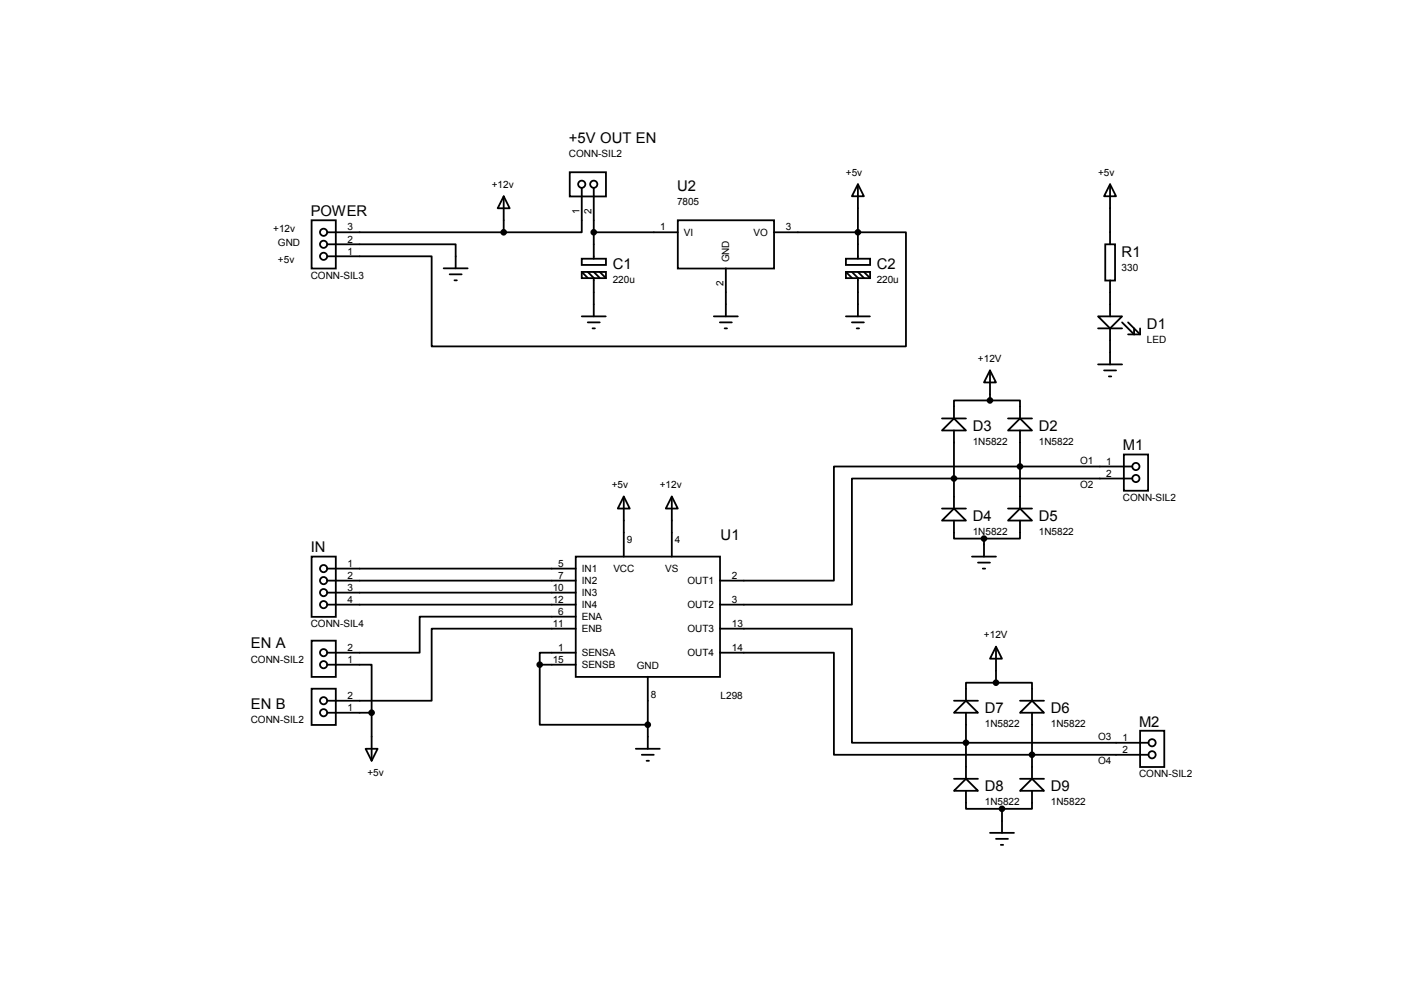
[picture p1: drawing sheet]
<svg xmlns="http://www.w3.org/2000/svg" width="297mm" height="210mm" viewBox="0 0 297 210" stroke-linecap="round" stroke-linejoin="round" font-family="sans-serif">
<g fill="none" stroke="#000" stroke-width=".38">
<path d="M120.5 36.4h7.7v5.1h-7.7zM123.1 39.7v9.4h-16.5M125.6 39.7v15M181.5 39l1.3 2.5h-2.6zM181.5 39v15.7M234.8 39l1.3 2.5h-2.5zM234.8 39v12.7M65.9 46.6h5.1v10.2h-5.1zM69.2 51.7h27.2v5M69.2 49.1h37.4M93.9 56.7h5M95.1 58h2.6"/>
<path d="M96.1 59.3h.5M106.6 41.5l1.2 2.5h-2.5zM106.6 41.5v7.6M123.1 54.7h5.1v1.3h-5.1zM123.1 57.5h5.1v1.3h-5.1zM123.1 57.5l1.2 1.3M124.3 57.5l1.3 1.3v8.1M125.6 49.1h17.8M125.6 57.5l1.3 1.3M126.9 57.5l1.2 1.3M143.4 46.6h20.3v10.2h-20.3zM153.5 56.7v10.2"/>
<path d="M163.7 49.1h27.9v24.2h-100.3v-19.1h-22.1M178.9 54.7h5.2v1.3h-5.2zM178.9 57.5h5.2v1.3h-5.2zM178.9 57.5l1.3 1.3M180.2 57.5l1.3 1.3v8.1M181.5 57.5l1.3 1.3M182.8 57.5l1.2 1.3M233.8 51.7h2.1v7.6h-2.1zM234.8 59.3v7.6M123.1 66.9h5M124.3 68.2h2.6M125.3 69.4h.6"/>
<path d="M151 66.9h5.1M152.3 68.2h2.5M153.3 69.4h.5M178.9 66.9h5.1M180.2 68.2h2.6M181.2 69.4h.5M209.4 78.3l1.3 2.6h-2.5zM209.4 78.3v6.4M232.3 66.9h5.1l-2.6 2.5zM232.3 69.4h5.1M232.3 77.1h5.1M233.6 78.3h2.5"/>
<path d="M234.6 79.6h.5M234.8 69.4v7.7M237.4 68.2l2.5 2.5v-1.3M238.6 68.2l2.6 2.5M238.6 70.7h2.6M241.2 69.4v1.3M199.3 88.5h5M201.8 88.5l2.5 2.5h-5zM201.8 91v16.5M209.4 84.7h-7.6v3.8M209.4 84.7h6.4v3.8M213.2 91l2.6-2.5 2.5 2.5z"/>
<path d="M213.2 88.5h5.1M215.8 91v16.5M237.7 96.1h5.2v7.7h-5.2zM239.5 98.7h-63.1v24.1h-24.1M65.9 117.7h5.1v12.7h-5.1zM121.8 117.7h30.5v25.4h-30.5zM132 105l1.2 2.5h-2.5zM132 105v12.7M142.1 105l1.3 2.5h-2.6zM142.1 105v12.7M199.3 107.5h5M201.8 107.5l2.5 2.6h-5z"/>
<path d="M201.8 110.1v3.8h6.4M205.6 117.7h5.1M206.9 119h2.5M208.2 113.9v3.8M213.2 110.1l2.6-2.6 2.5 2.6zM213.2 107.5h5.1M215.8 110.1v3.8h-7.6M239.5 101.2h-59.3v26.7h-27.9M65.9 135.5h5.1v7.6h-5.1zM69.2 120.2h52.6M69.2 122.8h52.6M69.2 125.3h52.6"/>
<path d="M69.2 127.9h52.6M121.8 130.4h-33v7.6h-19.6M121.8 132.9h-30.5v15.3h-22.1M121.8 138h-7.6v2.6M152.3 132.9h27.9v24.2h62.8M152.3 138h24.1v21.6h66.6M207.9 120.2h.5M210.7 136.8l1.3 2.5h-2.6zM210.7 136.8v7.6M65.9 145.6h5.1v7.7h-5.1zM69.2 140.6h9.4v10.1M69.2 150.7h9.4"/>
<path d="M77.3 158.3h2.6l-1.3 2.6zM78.6 150.7v10.2M114.2 140.6v12.7h22.8M114.2 140.6h7.6M134.5 158.3h5.1M135.8 159.6h2.5M137 143.1v15.2M201.8 150.7l2.5-2.5 2.6 2.5zM201.8 148.2h5.1M204.3 150.7v14M210.7 144.4h-6.4v3.8M210.7 144.4h7.6v3.8"/>
<path d="M215.8 150.7l2.5-2.5 2.6 2.5zM215.8 148.2h5.1M218.3 150.7v14M241.2 154.5h5.1v7.7h-5.1zM136.8 160.9h.5M201.8 167.2l2.5-2.5 2.6 2.5zM201.8 164.7h5.1M204.3 167.2v3.8h7.7M209.4 176.1h5.1M210.7 177.4h2.5M211.7 178.7h.5M212 171v5.1"/>
<path d="M215.8 167.2l2.5-2.5 2.6 2.5zM215.8 164.7h5.1M218.3 167.2v3.8h-6.3"/>
<circle cx="123.1" cy="39" r=".76"/>
<circle cx="125.6" cy="39" r=".76"/>
<circle cx="68.5" cy="54.2" r=".76"/>
<circle cx="68.5" cy="49.1" r=".76"/>
<circle cx="68.5" cy="51.7" r=".76"/>
<circle cx="240.3" cy="98.6" r=".76"/>
<circle cx="240.3" cy="101.2" r=".76"/>
<circle cx="68.5" cy="125.3" r=".76"/>
<circle cx="68.5" cy="122.8" r=".76"/>
<circle cx="68.5" cy="127.9" r=".76"/>
<circle cx="68.5" cy="138" r=".76"/>
<circle cx="68.5" cy="120.2" r=".76"/>
<circle cx="68.5" cy="150.7" r=".76"/>
<circle cx="68.5" cy="148.2" r=".76"/>
<circle cx="68.5" cy="140.6" r=".76"/>
<circle cx="243.7" cy="157.1" r=".76"/>
<circle cx="243.7" cy="159.6" r=".76"/>
</g>
<g fill="#000" stroke="#000" stroke-width=".38">
<circle cx="106.6" cy="49.1" r=".51"/>
<circle cx="125.6" cy="49.1" r=".51"/>
<circle cx="181.5" cy="49.1" r=".51"/>
<circle cx="209.4" cy="84.7" r=".51"/>
<circle cx="215.8" cy="98.6" r=".51"/>
<circle cx="201.8" cy="101.2" r=".51"/>
<circle cx="208.2" cy="113.9" r=".51"/>
<circle cx="78.6" cy="150.7" r=".51"/>
<circle cx="114.2" cy="140.6" r=".51"/>
<circle cx="137" cy="153.3" r=".51"/>
<circle cx="204.3" cy="157.1" r=".51"/>
<circle cx="210.7" cy="144.4" r=".51"/>
<circle cx="218.3" cy="159.6" r=".51"/>
<circle cx="212" cy="171" r=".51"/>
</g>
<g font-size="3.1">
<text x="120.4" y="30.2">+5V OUT EN</text>
<text x="143.2" y="40.4">U2</text>
<text x="65.7" y="45.7">POWER</text>
<text x="129.6" y="56.9">C1</text>
<text x="185.5" y="56.9">C2</text>
<text x="237.3" y="54.3">R1</text>
<text x="242.6" y="69.6">D1</text>
<text x="205.8" y="91.2">D3</text>
<text x="219.8" y="91.2">D2</text>
<text x="237.5" y="95.3">M1</text>
<text x="205.8" y="110.2">D4</text>
<text x="219.8" y="110.2">D5</text>
<text x="65.7" y="116.8">IN</text>
<text x="152.4" y="114.3">U1</text>
<text x="53" y="137.1">EN A</text>
<text x="53" y="149.8">EN B</text>
<text x="208.3" y="150.8">D7</text>
<text x="222.3" y="150.8">D6</text>
<text x="241" y="153.6">M2</text>
<text x="208.3" y="167.3">D8</text>
<text x="222.3" y="167.3">D9</text>
</g>
<g font-size="2.1">
<text x="120.4" y="33.1">CONN-SIL2</text>
<text x="104" y="39.7">+12v</text>
<text x="178.9" y="37.2">+5v</text>
<text x="232.3" y="37.2">+5v</text>
<text x="122.6" y="45.2" transform="rotate(-90 122.6 45.2)">1</text>
<text x="125.1" y="45.2" transform="rotate(-90 125.1 45.2)">2</text>
<text x="143.2" y="43.3">7805</text>
<text x="57.8" y="49">+12v</text>
<text x="58.8" y="52.1">GND</text>
<text x="73.5" y="53.8">1</text>
<text x="73.5" y="51.3">2</text>
<text x="73.5" y="48.7">3</text>
<text x="139.7" y="48.7">1</text>
<text x="144.7" y="49.9">VI</text>
<text x="159.4" y="49.9">VO</text>
<text x="166.2" y="48.7">3</text>
<text x="58.8" y="55.6">+5v</text>
<text x="65.7" y="58.9">CONN-SIL3</text>
<text x="129.6" y="59.8">220u</text>
<text x="154.3" y="55.5" transform="rotate(-90 154.3 55.5)">GND</text>
<text x="185.5" y="59.8">220u</text>
<text x="237.3" y="57.3">330</text>
<text x="153.1" y="60.5" transform="rotate(-90 153.1 60.5)">2</text>
<text x="206.9" y="76.6">+12V</text>
<text x="242.6" y="72.5">LED</text>
<text x="205.8" y="94.1">1N5822</text>
<text x="219.8" y="94.1">1N5822</text>
<text x="228.5" y="98.1">O1</text>
<text x="234" y="98.3">1</text>
<text x="234" y="100.8">2</text>
<text x="129.4" y="103.2">+5v</text>
<text x="139.6" y="103.2">+12v</text>
<text x="228.5" y="103.1">O2</text>
<text x="237.5" y="105.9">CONN-SIL2</text>
<text x="205.8" y="113.1">1N5822</text>
<text x="219.8" y="113.1">1N5822</text>
<text x="73.5" y="119.9">1</text>
<text x="118.1" y="119.9">5</text>
<text x="132.6" y="114.8">9</text>
<text x="142.7" y="114.8">4</text>
<text x="73.5" y="122.4">2</text>
<text x="73.5" y="124.9">3</text>
<text x="116.9" y="124.9">10</text>
<text x="118.1" y="122.4">7</text>
<text x="123.1" y="121">IN1</text>
<text x="123.1" y="123.5">IN2</text>
<text x="129.8" y="120.9">VCC</text>
<text x="140.7" y="120.9">VS</text>
<text x="145.4" y="123.5">OUT1</text>
<text x="154.8" y="122.4">2</text>
<text x="73.5" y="127.5">4</text>
<text x="116.9" y="127.5">12</text>
<text x="118.1" y="130">6</text>
<text x="123.1" y="131.2">ENA</text>
<text x="123.1" y="126.1">IN3</text>
<text x="123.1" y="128.6">IN4</text>
<text x="145.4" y="128.6">OUT2</text>
<text x="154.8" y="127.5">3</text>
<text x="65.7" y="132.5">CONN-SIL4</text>
<text x="73.5" y="137.6">2</text>
<text x="116.9" y="132.6">11</text>
<text x="118.1" y="137.6">1</text>
<text x="123.1" y="133.7">ENB</text>
<text x="145.4" y="133.7">OUT3</text>
<text x="154.8" y="132.6">13</text>
<text x="154.8" y="137.6">14</text>
<text x="208.2" y="135">+12V</text>
<text x="53" y="140.1">CONN-SIL2</text>
<text x="73.5" y="140.2">1</text>
<text x="116.9" y="140.2">15</text>
<text x="123.1" y="138.8">SENSA</text>
<text x="123.1" y="141.3">SENSB</text>
<text x="134.7" y="141.5">GND</text>
<text x="145.4" y="138.8">OUT4</text>
<text x="73.5" y="147.8">2</text>
<text x="137.7" y="147.6">8</text>
<text x="152.4" y="147.8">L298</text>
<text x="53" y="152.8">CONN-SIL2</text>
<text x="73.5" y="150.3">1</text>
<text x="208.3" y="153.7">1N5822</text>
<text x="222.3" y="153.7">1N5822</text>
<text x="232.3" y="156.5">O3</text>
<text x="232.3" y="161.6">O4</text>
<text x="237.4" y="156.7">1</text>
<text x="237.4" y="159.2">2</text>
<text x="77.7" y="164.2">+5v</text>
<text x="241" y="164.3">CONN-SIL2</text>
<text x="208.3" y="170.2">1N5822</text>
<text x="222.3" y="170.2">1N5822</text>
</g>
</svg>
